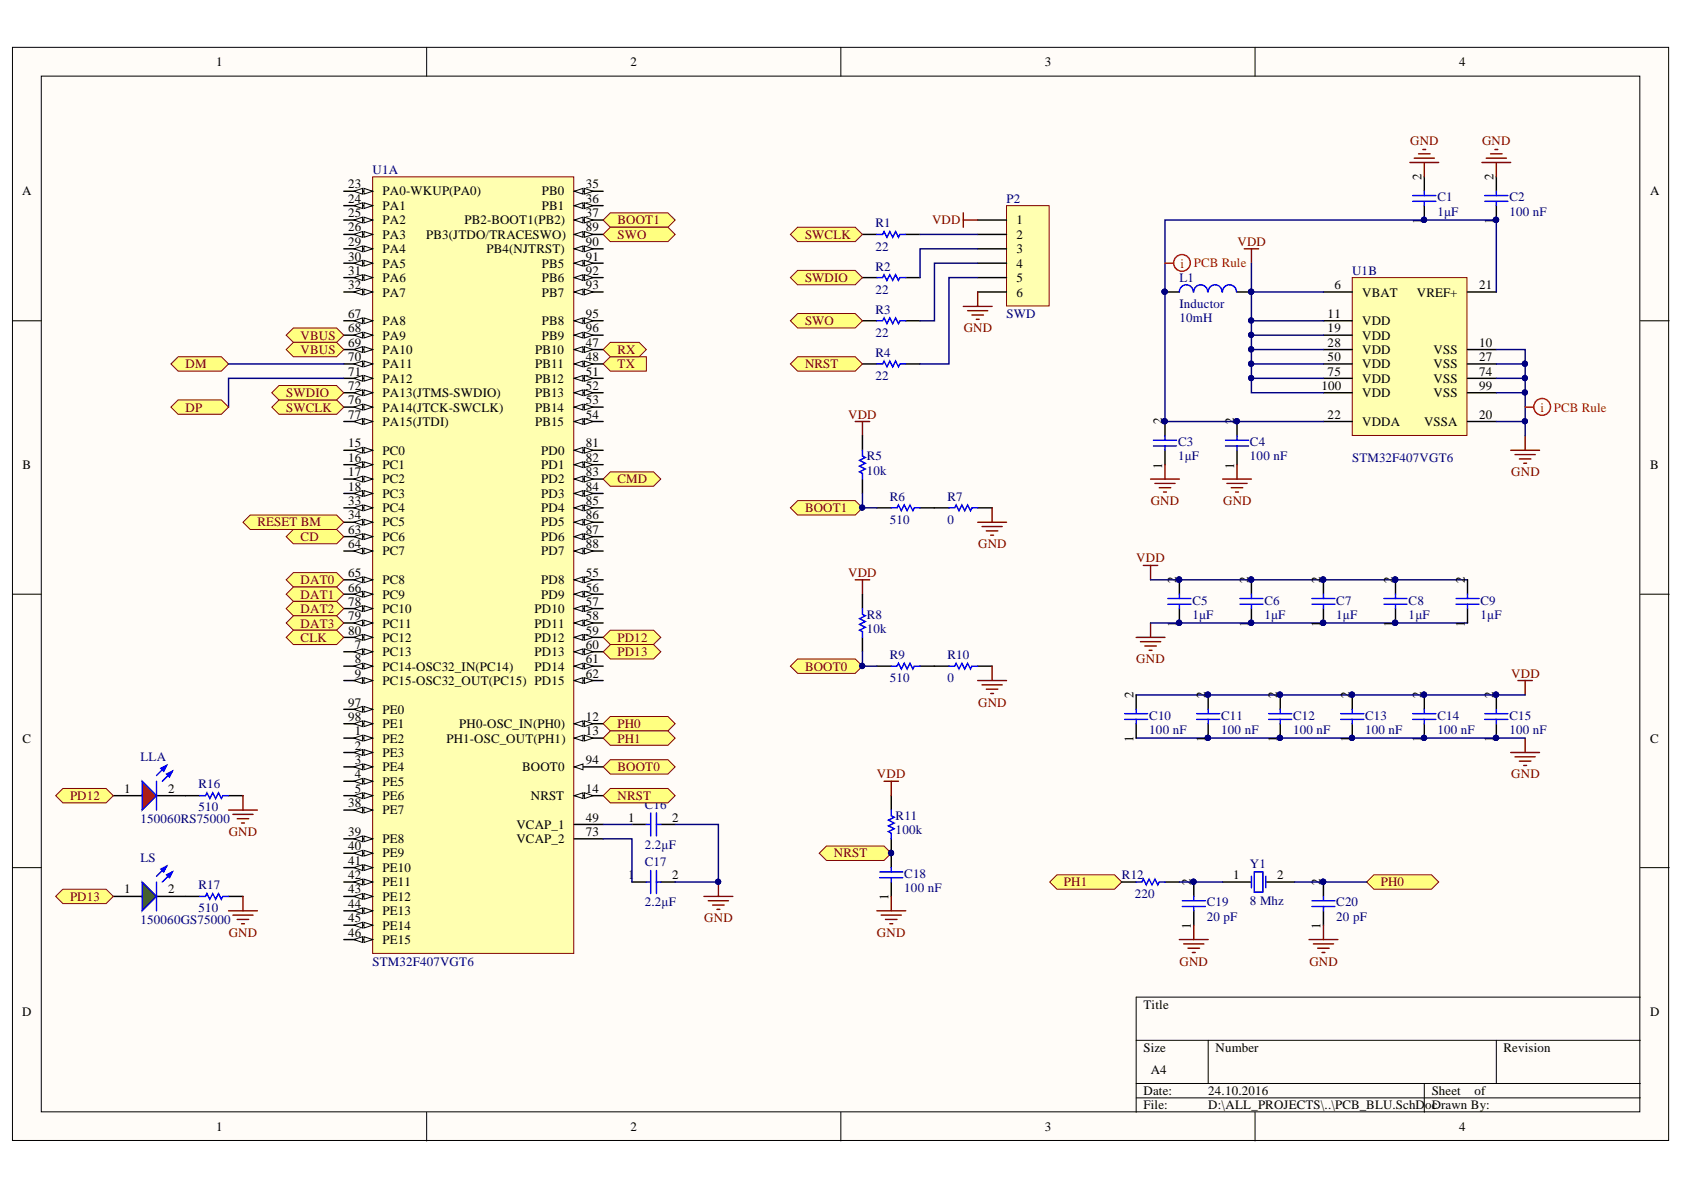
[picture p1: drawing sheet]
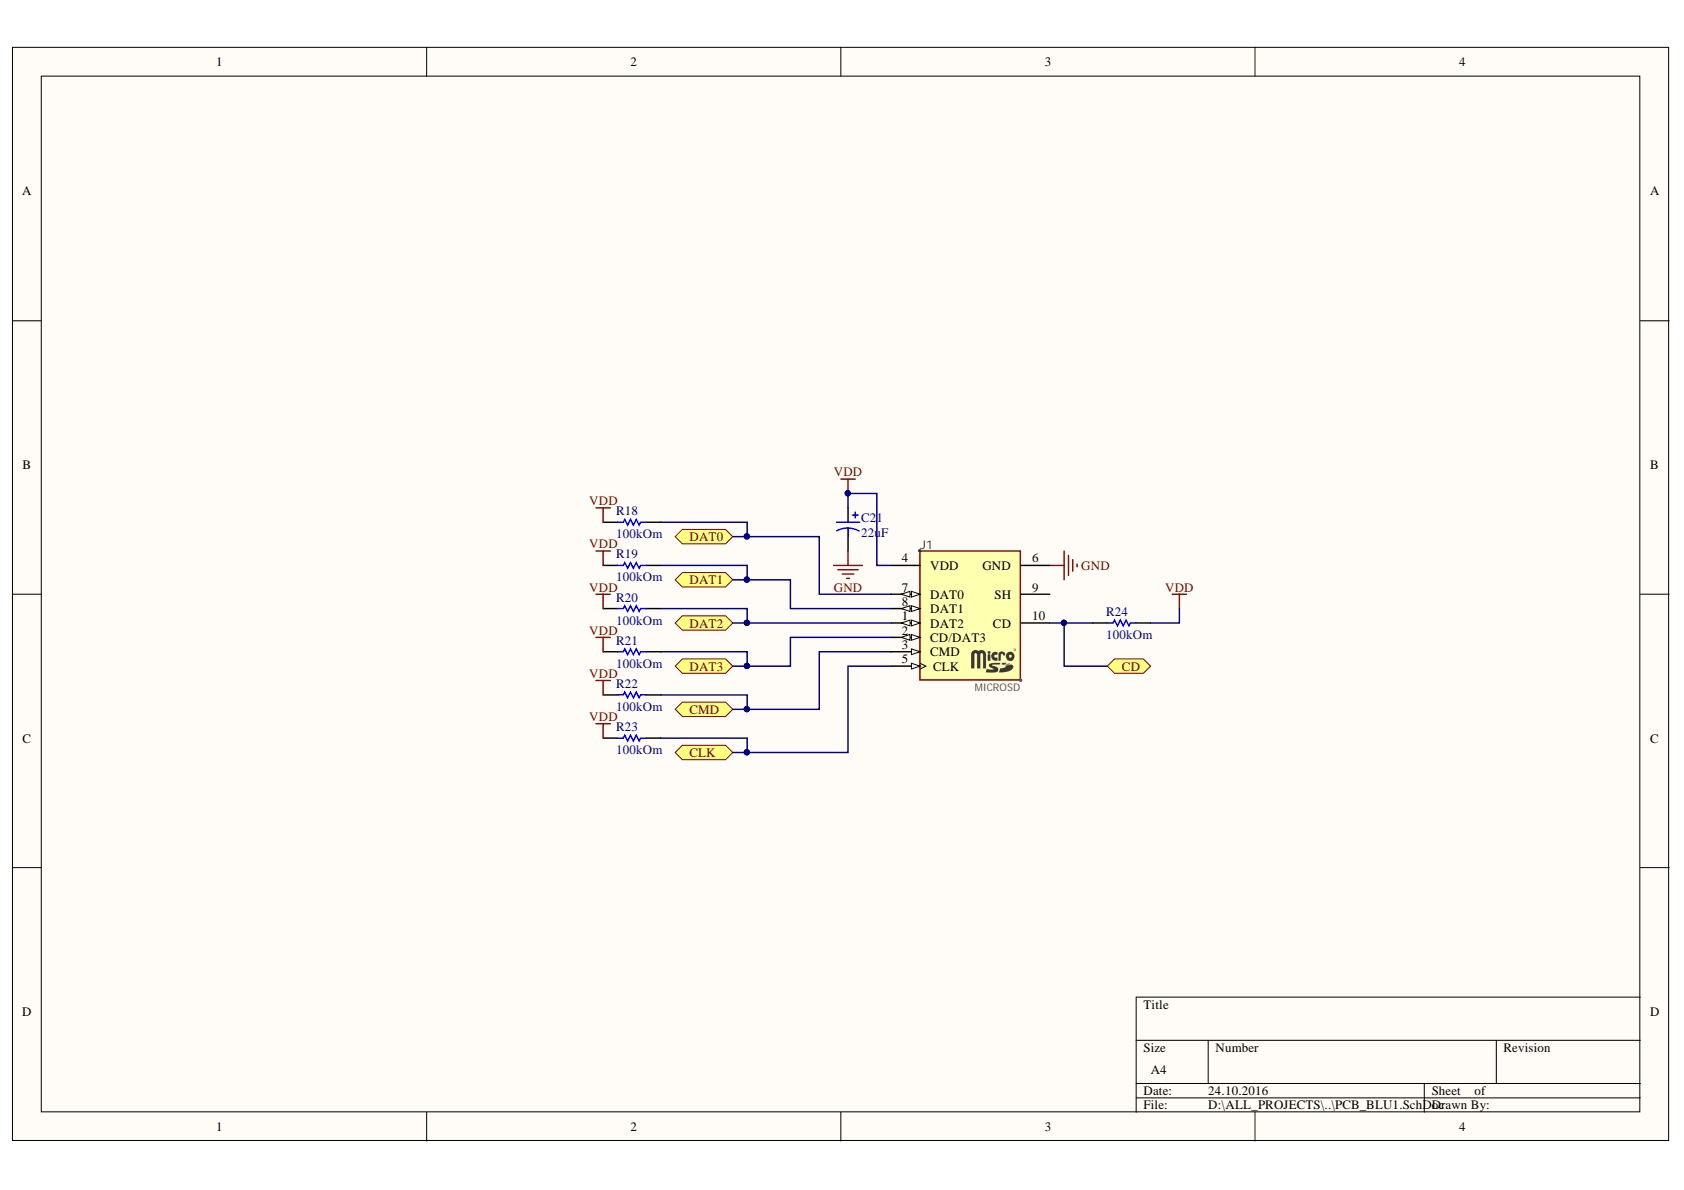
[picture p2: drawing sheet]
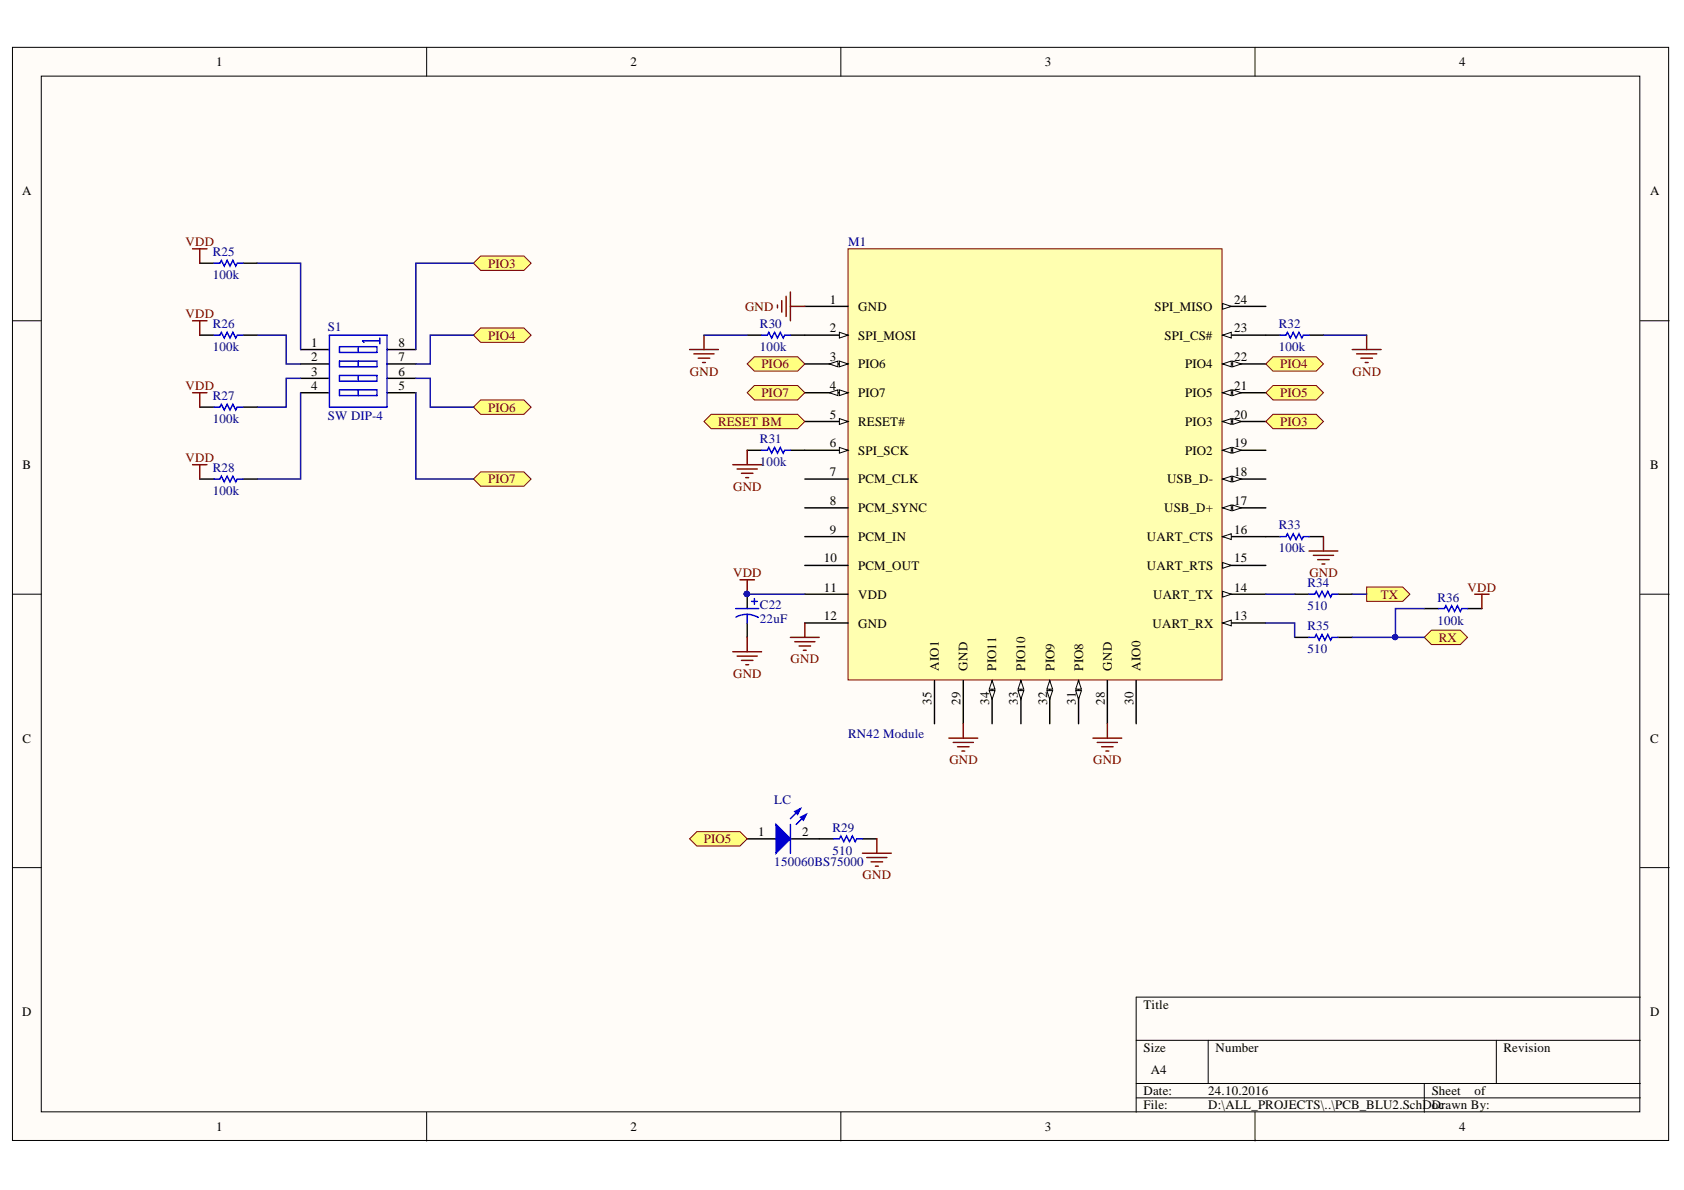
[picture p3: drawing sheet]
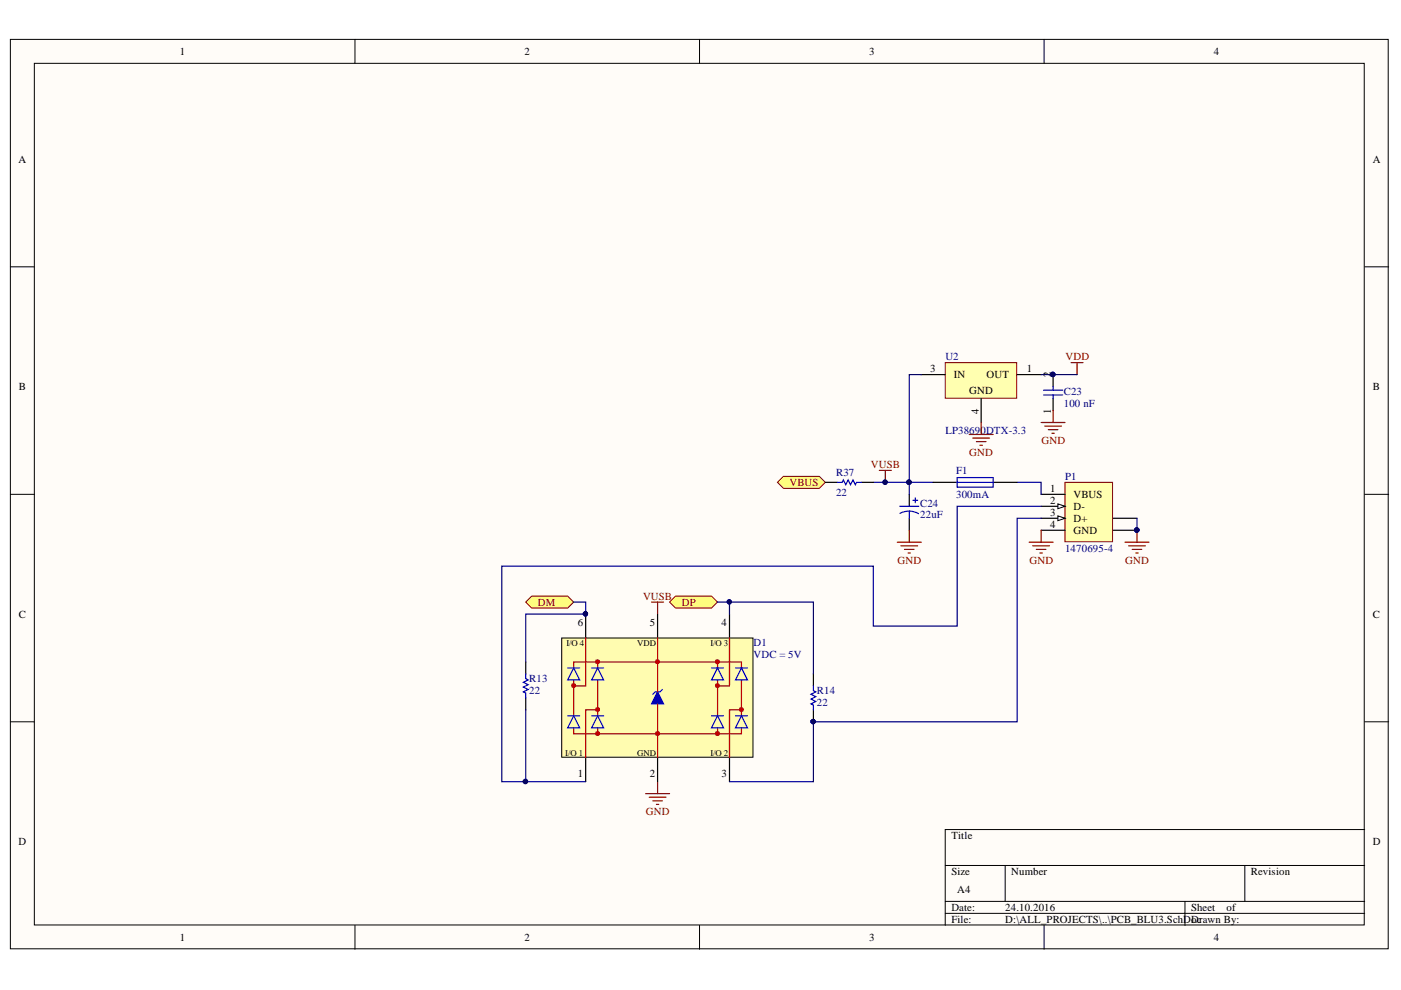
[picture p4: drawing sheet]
# Altium project PCB_Project.PrjPcb
4 sheets, 74 parts. Net scope: flat (ports and power ports of the same name join across sheets).
Board file: PCB_BLU_2.PcbDoc
Sheets:
  PCB_BLU.SchDoc
  PCB_BLU1.SchDoc
  PCB_BLU2.SchDoc
  PCB_BLU3.SchDoc

## Sheet PCB_BLU.SchDoc
size A4

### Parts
C1  1μF  [WCAP-CSGP 1210, H=1.25mm]
C2  100 nF  [WCAP-CSGP 1206, H=0.8mm]
C3  1μF  [WCAP-CSGP 1210, H=1.25mm]
C4  100 nF  [WCAP-CSGP 1206, H=0.8mm]
C5  1μF  [WCAP-CSGP 1210, H=1.25mm]
C6  1μF  [WCAP-CSGP 1210, H=1.25mm]
C7  1μF  [WCAP-CSGP 1210, H=1.25mm]
C8  1μF  [WCAP-CSGP 1210, H=1.25mm]
C9  1μF  [WCAP-CSGP 1210, H=1.25mm]
C10  100 nF  [WCAP-CSGP 1206, H=0.8mm]
C11  100 nF  [WCAP-CSGP 1206, H=0.8mm]
C12  100 nF  [WCAP-CSGP 1206, H=0.8mm]
C13  100 nF  [WCAP-CSGP 1206, H=0.8mm]
C14  100 nF  [WCAP-CSGP 1206, H=0.8mm]
C15  100 nF  [WCAP-CSGP 1206, H=0.8mm]
C16  2.2μF  [WCAP-CSGP 0805, H=1.25mm]
C17  2.2μF  [WCAP-CSGP 0805, H=1.25mm]
C18  100 nF  [WCAP-CSGP 1206, H=0.8mm]
C19  20 pF  [WCAP-CSGP 0603, H=0.8mm]
C20  20 pF  [WCAP-CSGP 0603, H=0.8mm]
L1  Inductor  value 10mH  [0402-A]
LLA  150060RS75000  [LED_0603_Red]
LS  150060GS75000  [LED_0603_Green]
P2  SWD  [HDR1X6]
R1  22  [RES0402R]
R2  22  [RES0402R]
R3  22  [RES0402R]
R4  22  [RES0402R]
R5  10k  [RES0201R]
R6  510  [RES0201R]
R7  0  [RES0201R]
R8  10k  [RES0201R]
R9  510  [RES0201R]
R10  0  [RES0201R]
R11  100k  [RES0201R]
R12  220  [RES0402R]
R16  510  [RES0402R]
R17  510  [RES0402R]
U1  STM32F407VGT6  [STM-LQFP100_N]  (parts A,B of 2)
Y1  8 Mhz  [3SMXA]

### Ports
BOOT0 (bidir), BOOT1 (bidir), CD (bidir), CLK (bidir), CMD (bidir), DAT0 (bidir), DAT1 (bidir), DAT2 (bidir), DAT3 (bidir), DM (bidir), DP (bidir), NRST (bidir), PD12 (bidir), PD13 (bidir), PH0 (bidir), PH1 (bidir), RESET BM (bidir), RX (bidir), SWCLK (bidir), SWDIO (bidir), SWO (bidir), TX (in), VBUS (bidir)

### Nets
GND: C1.2 C2.2 C3.1 C4.1 C5.1 C6.1 C7.1 C8.1 C9.1 C10.1 C11.1 C12.1 C13.1 C14.1 C15.1 C16.2 C17.2 C18.1 C19.1 C20.1 P2.6 R7.1 R10.1 R16.1 R17.1 U1.10(VSS) U1.20(VSSA) U1.27(VSS) U1.74(VSS) U1.99(VSS)
VDD: C5.2 C6.2 C7.2 C8.2 C9.2 C10.2 C11.2 C12.2 C13.2 C14.2 C15.2 L1.2 P2.1 R5.2 R8.2 R11.1 U1.6(VBAT) U1.11(VDD) U1.19(VDD) U1.28(VDD) U1.50(VDD) U1.75(VDD) U1.100(VDD)
NetC1_1: C1.1 C2.1 C3.2 C4.2 L1.1 U1.21(VREF+) U1.22(VDDA)
NetC16_1: C16.1 U1.49(VCAP_1)
NetC17_1: C17.1 U1.73(VCAP_2)
NetC18_2: C18.2 R4.2 R11.2 U1.14(NRST) ; port NRST
NetC19_2: C19.2 R12.1 Y1.1(OSC1)
NetC20_2: C20.2 U1.12(PH0-OSC_IN(PH0)) Y1.2(OSC2) ; port PH0
NetD1_4: U1.71(PA12) ; port DP
NetD1_6: U1.70(PA11) ; port DM
NetJ1_1: U1.78(PC10) ; port DAT2
NetJ1_2: U1.79(PC11) ; port DAT3
NetJ1_3: U1.83(PD2) ; port CMD
NetJ1_5: U1.80(PC12) ; port CLK
NetJ1_7: U1.65(PC8) ; port DAT0
NetJ1_8: U1.66(PC9) ; port DAT1
NetJ1_10: U1.63(PC6) ; port CD
NetLLA_1: LLA.1(A) U1.59(PD12) ; port PD12
NetLLA_2: LLA.2(C) R16.2
NetLS_1: LS.1(A) U1.60(PD13) ; port PD13
NetLS_2: LS.2(C) R17.2
NetM1_5: U1.34(PC5) ; port RESET BM
NetP2_2: P2.2 R1.1
NetP2_3: P2.3 R2.1
NetP2_4: P2.4 R3.1
NetP2_5: P2.5 R4.1
NetR1_2: R1.2 U1.76(PA14(JTCK-SWCLK)) ; port SWCLK
NetR2_2: R2.2 U1.72(PA13(JTMS-SWDIO)) ; port SWDIO
NetR3_2: R3.2 U1.89(PB3(JTDO/TRACESWO)) ; port SWO
NetR5_1: R5.1 R6.2 U1.37(PB2-BOOT1(PB2)) ; port BOOT1
NetR6_1: R6.1 R7.2
NetR8_1: R8.1 R9.2 U1.94(BOOT0) ; port BOOT0
NetR9_1: R9.1 R10.2
NetR12_2: R12.2 U1.13(PH1-OSC_OUT(PH1)) ; port PH1
NetR34_1: U1.48(PB11) ; port TX
NetR35_1: U1.47(PB10) ; port RX
NetR37_2: U1.68(PA9) U1.69(PA10) ; port VBUS

Not connected (* = marked no-connect by the designer): U1 1(PE2) 2(PE3) 3(PE4) 4(PE5) 5(PE6) 7(PC13) 8(PC14-OSC32_IN(PC14)) 9(PC15-OSC32_OUT(PC15)) 15(PC0) 16(PC1) 17(PC2) 18(PC3) 23(PA0-WKUP(PA0)) 24(PA1) 25(PA2) 26(PA3) 29(PA4) 30(PA5) 31(PA6) 32(PA7) 33(PC4) 35(PB0) 36(PB1) 38(PE7) 39(PE8) 40(PE9) 41(PE10) 42(PE11) 43(PE12) 44(PE13) 45(PE14) 46(PE15) 51(PB12) 52(PB13) 53(PB14) 54(PB15) 55(PD8) 56(PD9) 57(PD10) 58(PD11) 61(PD14) 62(PD15) 64(PC7) 67(PA8) 77(PA15(JTDI)) 81(PD0) 82(PD1) 84(PD3) 85(PD4) 86(PD5) 87(PD6) 88(PD7) 90(PB4(NJTRST)) 91(PB5) 92(PB6) 93(PB7) 95(PB8) 96(PB9) 97(PE0) 98(PE1)

### Layout directives
rule Width Constraint [Pref Width = 0.3mil    Min Width = 0.2mil    Max Width = 0.3mil]: GND, NetC1_1

## Sheet PCB_BLU1.SchDoc
size A4

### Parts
C21  22uF  [6032]
J1  MICROSD  [MICROSD]
R18  100kOm  [RES0201R]
R19  100kOm  [RES0201R]
R20  100kOm  [RES0201R]
R21  100kOm  [RES0201R]
R22  100kOm  [RES0201R]
R23  100kOm  [RES0201R]
R24  100kOm  [RES0201R]

### Ports
CD (bidir), CLK (bidir), CMD (bidir), DAT0 (bidir), DAT1 (bidir), DAT2 (bidir), DAT3 (bidir)

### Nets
GND: C21.2 J1.6(GND)
VDD: C21.1 J1.4(VDD) R18.2 R19.2 R20.2 R21.2 R22.2 R23.2 R24.1
NetJ1_1: J1.1(DAT2) R20.1 ; port DAT2
NetJ1_2: J1.2(CD/DAT3) R21.1 ; port DAT3
NetJ1_3: J1.3(CMD) R22.1 ; port CMD
NetJ1_5: J1.5(CLK) R23.1 ; port CLK
NetJ1_7: J1.7(DAT0) R18.1 ; port DAT0
NetJ1_8: J1.8(DAT1) R19.1 ; port DAT1
NetJ1_10: J1.10(CD) R24.2 ; port CD

Not connected (* = marked no-connect by the designer): J1 9(SH)

## Sheet PCB_BLU2.SchDoc
size A4

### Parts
C22  22uF  [6032]
LC  150060BS75000  [LED_0603_Blue]
M1  RN41 Module  [RN42-LAND]
R25  100k  [RES0402R]
R26  100k  [RES0402R]
R27  100k  [RES0402R]
R28  100k  [RES0402R]
R29  510  [RES0402R]
R30  100k  [RES0201R]
R31  100k  [RES0201R]
R32  100k  [RES0201R]
R33  100k  [RES0201R]
R34  510  [RES0201R]
R35  510  [RES0201R]
R36  100k  [RES0201R]
S1  SW DIP-4  [SO8_N]

### Ports
PIO3 (bidir), PIO4 (bidir), PIO5 (bidir), PIO6 (bidir), PIO7 (bidir), RESET BM (bidir), RX (bidir), TX (out)

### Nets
GND: C22.2 M1.1(GND) M1.12(GND) M1.28(GND) M1.29(GND) R29.2 R30.2 R31.2 R32.1 R33.1
VDD: C22.1 M1.11(VDD) R25.2 R26.2 R27.2 R28.2 R36.1
NetLC_1: LC.1(A) M1.21(PIO5) ; port PIO5
NetLC_2: LC.2(C) R29.1
NetM1_2: M1.2(SPI_MOSI) R30.1
NetM1_3: M1.3(PIO6) S1.6(B3) ; port PIO6
NetM1_4: M1.4(PIO7) S1.5(B4) ; port PIO7
NetM1_5: M1.5(RESET#) ; port RESET BM
NetM1_6: M1.6(SPI_SCK) R31.1
NetM1_13: M1.13(UART_RX) R35.2
NetM1_14: M1.14(UART_TX) R34.2
NetM1_16: M1.16(UART_CTS) R33.2
NetM1_20: M1.20(PIO3) S1.8(B1) ; port PIO3
NetM1_22: M1.22(PIO4) S1.7(B2) ; port PIO4
NetM1_23: M1.23(SPI_CS#) R32.2
NetR25_1: R25.1 S1.1(A1)
NetR26_1: R26.1 S1.2(A2)
NetR27_1: R27.1 S1.3(A3)
NetR28_1: R28.1 S1.4(A4)
NetR34_1: R34.1 ; port TX
NetR35_1: R35.1 R36.2 ; port RX

Not connected (* = marked no-connect by the designer): M1 7(PCM_CLK) 8(PCM_SYNC) 9(PCM_IN) 10(PCM_OUT) 15(UART_RTS) 17(USB_D+) 18(USB_D-) 19(PIO2) 24(SPI_MISO) 30(AIO0) 31(PIO8) 32(PIO9) 33(PIO10) 34(PIO11) 35(AIO1)

## Sheet PCB_BLU3.SchDoc
size A4

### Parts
C23  100 nF  [WCAP-CSGP 1206, H=0.8mm]
C24  22uF  [6032]
D1  VDC = 5V  [SOT23-6L]
F1  500mA  [RES2512R]
P1  1470695-4  [1470695A]
R13  22  [RES0402R]
R14  22  [RES0402R]
R37  22  [RES0402R]
U2  LP38690DTX-3.3  [TD03B_N]

### Ports
DM (bidir), DP (bidir), VBUS (bidir)

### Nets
GND: C23.1 C24.2 D1.2(GND) P1.4(GND) P1.5(SHLD) P1.6(SHLD) U2.4(GND)
VDD: C23.2 U2.1(OUT)
VUSB: C24.1 D1.5(VDD) F1.1 R37.1 U2.3(IN)
NetD1_1: D1.1(I/O_1) P1.2(D-) R13.1
NetD1_3: D1.3(I/O_2) P1.3(D+) R14.1
NetD1_4: D1.4(I/O_3) R14.2 ; port DP
NetD1_6: D1.6(I/O_4) R13.2 ; port DM
NetF1_2: F1.2 P1.1(VBUS)
NetR37_2: R37.2 ; port VBUS

## Nets that join several sheets
GND: PCB_BLU (30 pins), PCB_BLU1 (C21.2 J1.6), PCB_BLU2 (10 pins), PCB_BLU3 (7 pins)
VDD: PCB_BLU (23 pins), PCB_BLU1 (9 pins), PCB_BLU2 (7 pins), PCB_BLU3 (C23.2 U2.1)
NetD1_4: PCB_BLU (U1.71), PCB_BLU3 (D1.4 R14.2)
NetD1_6: PCB_BLU (U1.70), PCB_BLU3 (D1.6 R13.2)
NetJ1_1: PCB_BLU (U1.78), PCB_BLU1 (J1.1 R20.1)
NetJ1_2: PCB_BLU (U1.79), PCB_BLU1 (J1.2 R21.1)
NetJ1_3: PCB_BLU (U1.83), PCB_BLU1 (J1.3 R22.1)
NetJ1_5: PCB_BLU (U1.80), PCB_BLU1 (J1.5 R23.1)
NetJ1_7: PCB_BLU (U1.65), PCB_BLU1 (J1.7 R18.1)
NetJ1_8: PCB_BLU (U1.66), PCB_BLU1 (J1.8 R19.1)
NetJ1_10: PCB_BLU (U1.63), PCB_BLU1 (J1.10 R24.2)
NetM1_5: PCB_BLU (U1.34), PCB_BLU2 (M1.5)
NetR34_1: PCB_BLU (U1.48), PCB_BLU2 (R34.1)
NetR35_1: PCB_BLU (U1.47), PCB_BLU2 (R35.1 R36.2)
NetR37_2: PCB_BLU (U1.68 U1.69), PCB_BLU3 (R37.2)
